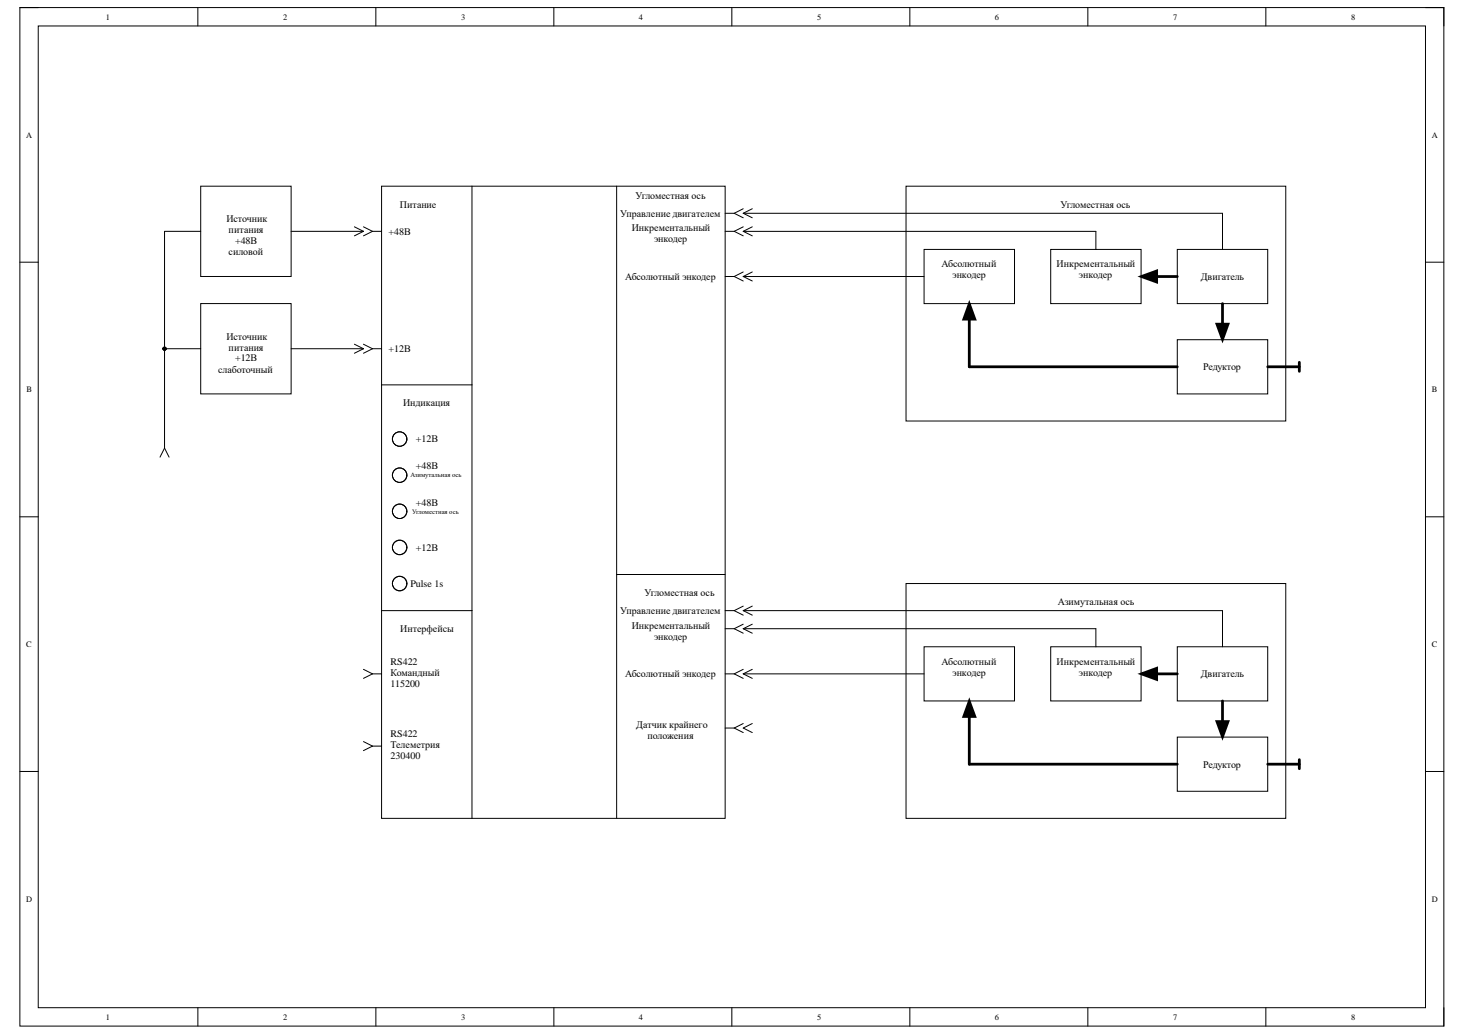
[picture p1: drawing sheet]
<svg xmlns="http://www.w3.org/2000/svg" width="297mm" height="210mm" viewBox="0 0 297 210" stroke-linecap="round" stroke-linejoin="round" font-family="sans-serif">
<path d="M4 1.5h288.7v206.6h-288.7z" fill="none" stroke="#000" stroke-width=".2"/>
<path d="M7.8 5.3h281.2v199.1h-281.2z" fill-rule="evenodd" fill="#fff"/>
<g fill="none" stroke="#000" stroke-width=".2">
<path d="M4 1.5h3.8M7.8 5.3h281.2v199.1h-281.2zM40.1 1.5v3.8M76.2 1.5v3.8M112.3 1.5v3.8M148.4 1.5v3.8M184.5 1.5v3.8M220.6 1.5v3.8M256.7 1.5v3.8M289 1.5h3.7v3.8M40.7 37.8h18.3v18.3h-18.3zM77.4 37.8h69.6v128.2h-69.6z"/>
<path d="M95.7 37.8v128.2M125 37.8v128.2M183.7 37.8h77v47.6h-77zM4 53.2h3.8M40.7 46.9h-7.3v44M59 46.9h14.7M71.9 46l1.8 .9M73.7 46.9l-1.8 .9M73.7 46l1.8 .9M75.5 46.9h1.9M75.5 46.9l-1.8 .9M147 46.9h1.9"/>
<path d="M147 43.3h1.9M147 56.1h1.9M148.9 43.3l1.8 .9M148.9 46.9l1.8 .9M148.9 56.1l1.8 .9M150.7 43.3l1.8 .9M150.7 42.3l-1.8 1M150.7 46.9l1.8 .9M150.7 46l-1.8 .9M150.7 56.1l1.8 .9M150.7 55.2l-1.8 .9M150.7 46.9h71.5v3.7"/>
<path d="M150.7 43.3h97.2v7.3M150.7 56.1h36.7M152.5 42.3l-1.8 1M152.5 46l-1.8 .9M152.5 55.2l-1.8 .9M187.4 50.6h18.3v11h-18.3zM213 50.6h18.4v11h-18.4zM238.7 50.6h18.3v11h-18.3zM289 53.2h3.7M33.4 70.7h7.3M40.7 61.6h18.3v18.3h-18.3zM59 70.7h14.7"/>
<path d="M71.9 69.8l1.8 .9M73.7 70.7l-1.8 .9M73.7 69.8l1.8 .9M75.5 70.7h1.9M75.5 70.7l-1.8 .9M77.4 78.1h18.3M238.7 68.9h18.3v11h-18.3zM33.4 90.9l-1 1.8M33.4 90.9l.9 1.8M4 104.8h3.8M125 116.5h22M183.7 118.3h77v47.7h-77z"/>
<path d="M289 104.8h3.7M73.7 135.7l1.8 1M75.5 136.7l-1.8 .9M75.5 136.7h1.9M77.4 123.8h18.3M147 123.8h1.9M147 127.5h1.9M147 136.7h1.9M148.9 123.8l1.8 1M148.9 127.5l1.8 .9M148.9 136.7l1.8 .9M150.7 123.8l1.8 1"/>
<path d="M150.7 122.9l-1.8 .9M150.7 127.5l1.8 .9M150.7 126.6l-1.8 .9M150.7 136.7l1.8 .9M150.7 135.7l-1.8 1M150.7 123.8h97.2v7.4M150.7 127.5h71.5v3.7M150.7 136.7h36.7M152.5 122.9l-1.8 .9M152.5 126.6l-1.8 .9M152.5 135.7l-1.8 1M187.4 131.2h18.3v11h-18.3z"/>
<path d="M213 131.2h18.4v11h-18.4zM238.7 131.2h18.3v11h-18.3zM4 156.5h3.8M73.7 150.4l1.8 .9M75.5 151.3l-1.8 .9M75.5 151.3h1.9M147 147.6h1.9M148.9 147.6l1.8 1M150.7 146.7l-1.8 .9M152.5 146.7l-1.8 .9 1.8 1M238.7 149.5h18.3v11h-18.3zM289 156.5h3.7"/>
<path d="M40.1 204.4v3.7M76.2 204.4v3.7M112.3 204.4v3.7M148.4 204.4v3.7M184.5 204.4v3.7M220.6 204.4v3.7M256.7 204.4v3.7M292.7 204.4v3.7"/>
<circle cx="81" cy="89" r="1.47"/>
<circle cx="81" cy="96.4" r="1.47"/>
<circle cx="81" cy="118.3" r="1.47"/>
<circle cx="81" cy="111" r="1.47"/>
<circle cx="81" cy="103.7" r="1.47"/>
</g>
<g fill="none" stroke="#000" stroke-width=".56">
<path d="M231.4 56.1l3.1-1.1v2.2zM232.3 56.1h6.4M196.5 61.6l1.2 3.1h-2.3zM196.5 62.5v11.9h42.2M246.7 65.7h2.3l-1.1 3.1zM247.9 61.6v6.4M257 74.4h6.4M263.4 73.5v1.8M231.4 136.7l3.1-1.2v2.3zM232.3 136.7h6.4M196.5 142.2l1.2 3.1h-2.3zM196.5 143.1v11.9h42.2"/>
<path d="M246.7 146.3h2.3l-1.1 3.1zM247.9 142.2v6.4M257 155h6.4M263.4 154.1v1.8"/>
<circle cx="33.4" cy="70.7" r=".15"/>
</g>
<path d="M231.4 56.1l3.1-1.1v2.2zM196.5 61.6l1.2 3.1h-2.3zM246.7 65.7h2.3l-1.1 3.1zM231.4 136.7l3.1-1.2v2.3zM196.5 142.2l1.2 3.1h-2.3zM246.7 146.3h2.3l-1.1 3.1z" fill="#000"/>
<g font-size="2">
<text x="128.8" y="40.3">Угломестная ось</text>
<text x="45.9" y="45">Источник</text>
<text x="46.4" y="47.3">питания</text>
<text x="78.8" y="47.6">+48В</text>
<text x="81" y="42.1">Питание</text>
<text x="125.8" y="43.9">Управление двигателем</text>
<text x="128.1" y="46.9">Инкрементальный</text>
<text x="215" y="42.1">Угломестная ось</text>
<text x="46.4" y="51.8">силовой</text>
<text x="47.7" y="49.5">+48В</text>
<text x="132.6" y="49.1">энкодер</text>
<text x="126.7" y="56.7">Абсолютный энкодер</text>
<text x="190.9" y="54.2">Абсолютный</text>
<text x="193.1" y="56.5">энкодер</text>
<text x="214.2" y="54.2">Инкрементальный</text>
<text x="218.8" y="56.5">энкодер</text>
<text x="243.5" y="56.7">Двигатель</text>
<text x="45.9" y="68.9">Источник</text>
<text x="46.4" y="71.1">питания</text>
<text x="78.8" y="71.4">+12В</text>
<text x="44.2" y="75.6">слаботочный</text>
<text x="47.7" y="73.3">+12В</text>
<text x="243.9" y="75.1">Редуктор</text>
<text x="81.7" y="82.4">Индикация</text>
<text x="84.3" y="89.7">+12В</text>
<text x="84.3" y="95.2">+48В</text>
<text x="84.3" y="102.6">+48В</text>
<text x="84.3" y="111.7">+12В</text>
<text x="83.2" y="119">Pulse 1s</text>
<text x="125.8" y="124.5">Управление двигателем</text>
<text x="130.7" y="120.8">Угломестная ось</text>
<text x="214.5" y="122.7">Азимутальная ось</text>
<text x="81.1" y="128.2">Интерфейсы</text>
<text x="128.1" y="127.5">Инкрементальный</text>
<text x="132.6" y="129.7">энкодер</text>
<text x="79.2" y="134.8">RS422</text>
<text x="79.2" y="137">Командный</text>
<text x="126.7" y="137.3">Абсолютный энкодер</text>
<text x="190.9" y="134.8">Абсолютный</text>
<text x="193.1" y="137">энкодер</text>
<text x="214.2" y="134.8">Инкрементальный</text>
<text x="218.8" y="137">энкодер</text>
<text x="243.5" y="137.3">Двигатель</text>
<text x="79.2" y="139.3">115200</text>
<text x="79.2" y="149.5">RS422</text>
<text x="129" y="147.6">Датчик крайнего</text>
<text x="131.3" y="149.8">положения</text>
<text x="79.2" y="151.7">Телеметрия</text>
<text x="79.2" y="153.9">230400</text>
<text x="243.9" y="155.7">Редуктор</text>
</g>
<g font-size="1.7">
<text x="21.4" y="4">1</text>
<text x="57.4" y="4">2</text>
<text x="93.5" y="4">3</text>
<text x="129.6" y="4">4</text>
<text x="165.7" y="4">5</text>
<text x="201.7" y="4">6</text>
<text x="237.8" y="4">7</text>
<text x="274" y="4">8</text>
<text x="5.3" y="27.9">A</text>
<text x="290.3" y="27.9">A</text>
<text x="5.4" y="79.6">B</text>
<text x="290.3" y="79.6">B</text>
<text x="5.3" y="131.2">C</text>
<text x="290.3" y="131.2">C</text>
<text x="5.3" y="182.8">D</text>
<text x="290.3" y="182.8">D</text>
<text x="21.4" y="206.8">1</text>
<text x="57.4" y="206.8">2</text>
<text x="93.5" y="206.8">3</text>
<text x="129.6" y="206.8">4</text>
<text x="165.7" y="206.8">5</text>
<text x="201.7" y="206.8">6</text>
<text x="237.8" y="206.8">7</text>
<text x="274" y="206.8">8</text>
</g>
<g font-size="1.4">
<text x="83.2" y="96.8">Азимутальная ось</text>
<text x="83.5" y="104.2">Угломестная ось</text>
</g>
</svg>
